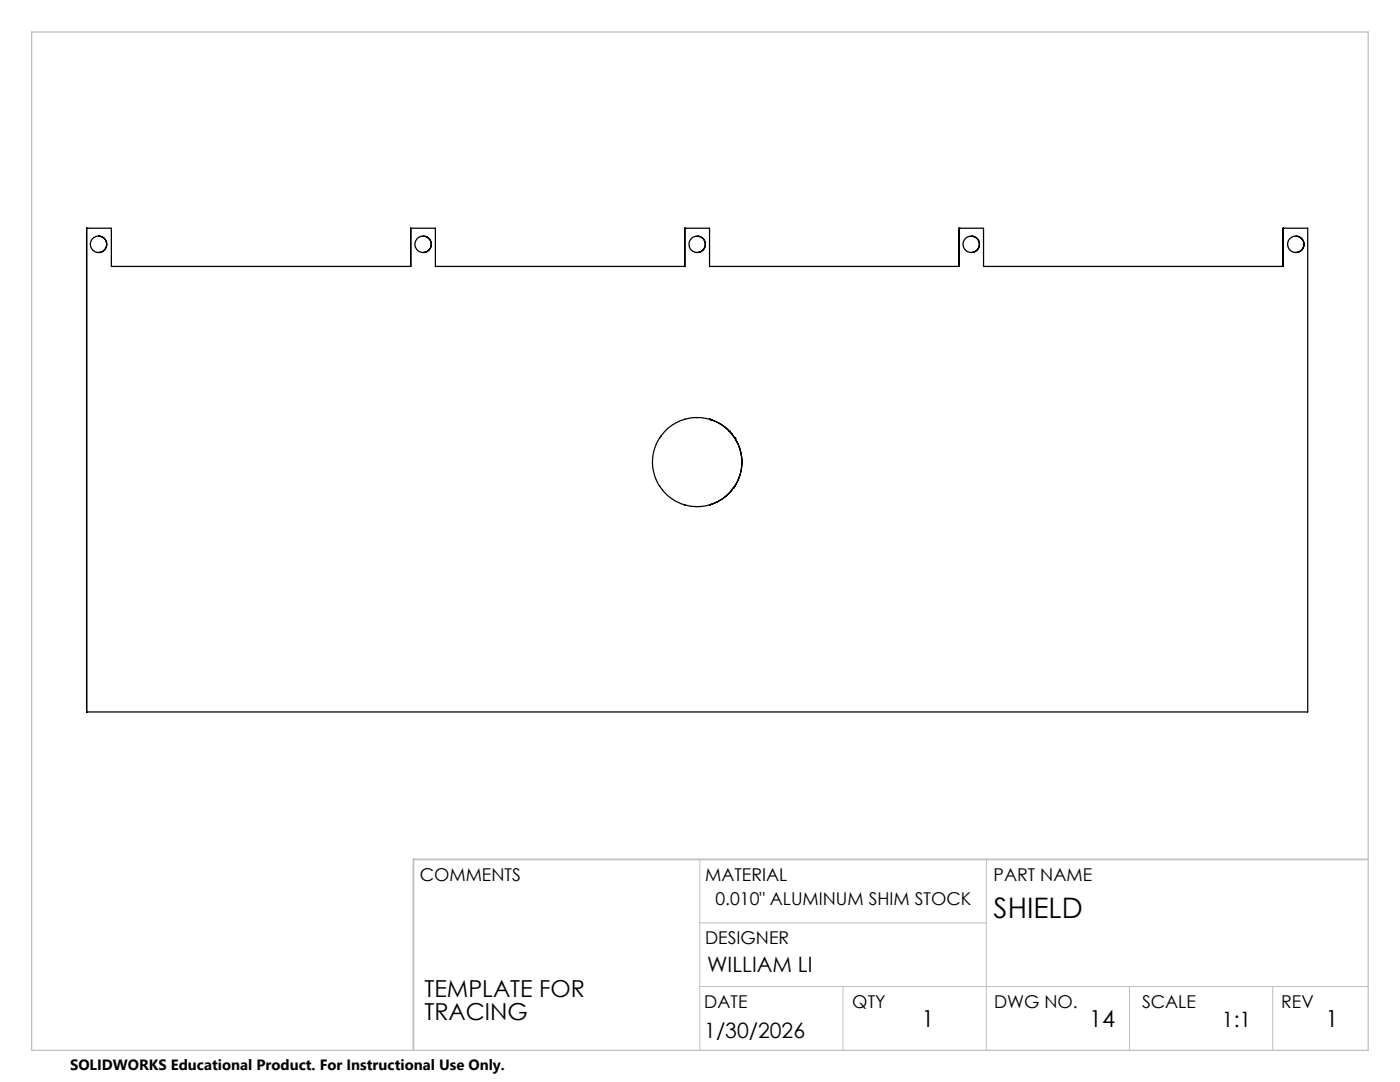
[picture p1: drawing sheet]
<svg xmlns="http://www.w3.org/2000/svg" width="279mm" height="216mm" viewBox="0 0 279 216" stroke-linecap="round" stroke-linejoin="round" font-family="sans-serif">
<g fill="none" stroke="#000" stroke-width=".25">
<path d="M17.3 45.5h.1M17.3 45.5h4.9v7.7h59.8v-7.7h4.9v7.7h49.8v-7.7M17.3 45.5v96.6M19.6 47.1h.1M19.7 47.1l.7 .2 .5 .4 .3 .6 .1 .5-.1 .6-.4 .5-.4 .3-.8 .2M84.4 47.1l.5 .1 .5 .2 .4 .5 .3 .7-.2 .8-.2 .4-.7 .5-.6 .1M136.7 45.5h.1M136.7 45.5h4.9v7.7h49.8v-7.7M139.1 47.1l.6 .1 .6 .4 .5 .9v.5l-.4 .7-.5 .5-.8 .2M191.4 45.5h.1M191.4 45.5h4.9v7.7h59.7v-7.7M193.8 47.1l.5 .1 .5 .2 .5 .5 .1 .5v.8l-.3 .6-.6 .4-.7 .2"/>
<path d="M256 45.5h.1M256 45.5h5v96.6h-243.7M258.6 47.1l.6 .1 .4 .3 .5 .6 .1 .5-.1 .7-.3 .6-.6 .4-.6 .1M139.1 83.3h.1M141.6 83.6a8.9 8.9 0 0 0-9.6 3.3 8.9 8.9 0 0 0-.3 10.1l.5 .8a9 9 0 0 0 9.4 3M141.6 83.6h.1M141.6 83.6v.1M141.6 83.7h.1M141.6 83.7l.4 .1M142 83.8a8.2 8.2 0 0 1 3.5 2.2M142 83.8h.1M145.5 86h.1"/>
<path d="M145.5 86l.6 .6M145.5 86l.5 .6M146 86.6h.1M146 86.6l.6 .8M146.1 86.6l.5 .8M146.4 97.4a8.5 8.5 0 0 1-4.8 3.3M146.4 97.4h.1M146.6 87.4h.1M146.6 97h.1M146.6 97l-.2 .4M146.6 87.4l.1 .1M146.7 87.5a8.7 8.7 0 0 1-.1 9.5"/>
<path d="M146.7 87.5h.1M141.6 100.8h.1M141.6 100.7h.1M141.6 100.7v.1M17.3 142.1h.1"/>
<circle cx="19.7" cy="48.8" r="1.64"/>
<circle cx="84.4" cy="48.7" r="1.62"/>
<circle cx="139.1" cy="48.8" r="1.64"/>
<circle cx="193.8" cy="48.8" r="1.63"/>
<circle cx="258.6" cy="48.7" r="1.63"/>
</g>
<path d="M139.7 171.5v38.1M196.8 171.5v38.1M139.7 196.8h133.3M139.7 184.1h57.1M168.2 196.8v12.8M225.4 196.8v12.8M254 196.8v12.8" fill="none" stroke="#c0c0c0" stroke-width=".2"/>
<path d="M6.3 6.4h266.7v203.2h-266.7z" fill="none" stroke="#c0c0c0" stroke-width=".25"/>
<path d="M273 171.5h-190.5v38.1" fill="none" stroke="#c0c0c0" stroke-width=".35"/>
<text font-size="5.6" x="198.3" y="183.2">SHIELD</text>
<g font-size="4.7">
<text x="84.7" y="199">TEMPLATE FOR</text>
<text x="84.7" y="203.5">TRACING</text>
<text x="183.9" y="204.9">1</text>
<text x="217.4" y="204.9">14</text>
<text x="264.5" y="204.9">1</text>
</g>
<g font-size="4.2">
<text x="141.1" y="193.9">WILLIAM LI</text>
<text x="140.6" y="207.2">1/30/2026</text>
<text x="243.9" y="204.9">1:1</text>
</g>
<g font-size="3.5">
<text x="83.8" y="175.9">COMMENTS</text>
<text x="140.7" y="175.9">MATERIAL</text>
<text x="198.3" y="175.8">PART NAME</text>
<text x="142.8" y="180.6">0.010&quot; ALUMINUM SHIM STOCK</text>
<text x="140.7" y="188.3">DESIGNER</text>
<text x="140.6" y="201.2">DATE</text>
<text x="170.1" y="201.2">QTY</text>
<text x="198.4" y="201.2">DWG NO.</text>
<text x="227.9" y="201.2">SCALE</text>
<text x="255.7" y="201.2">REV</text>
</g>
<text font-size="3" x="14" y="213.5">SOLIDWORKS Educational Product. For Instructional Use Only.</text>
</svg>
